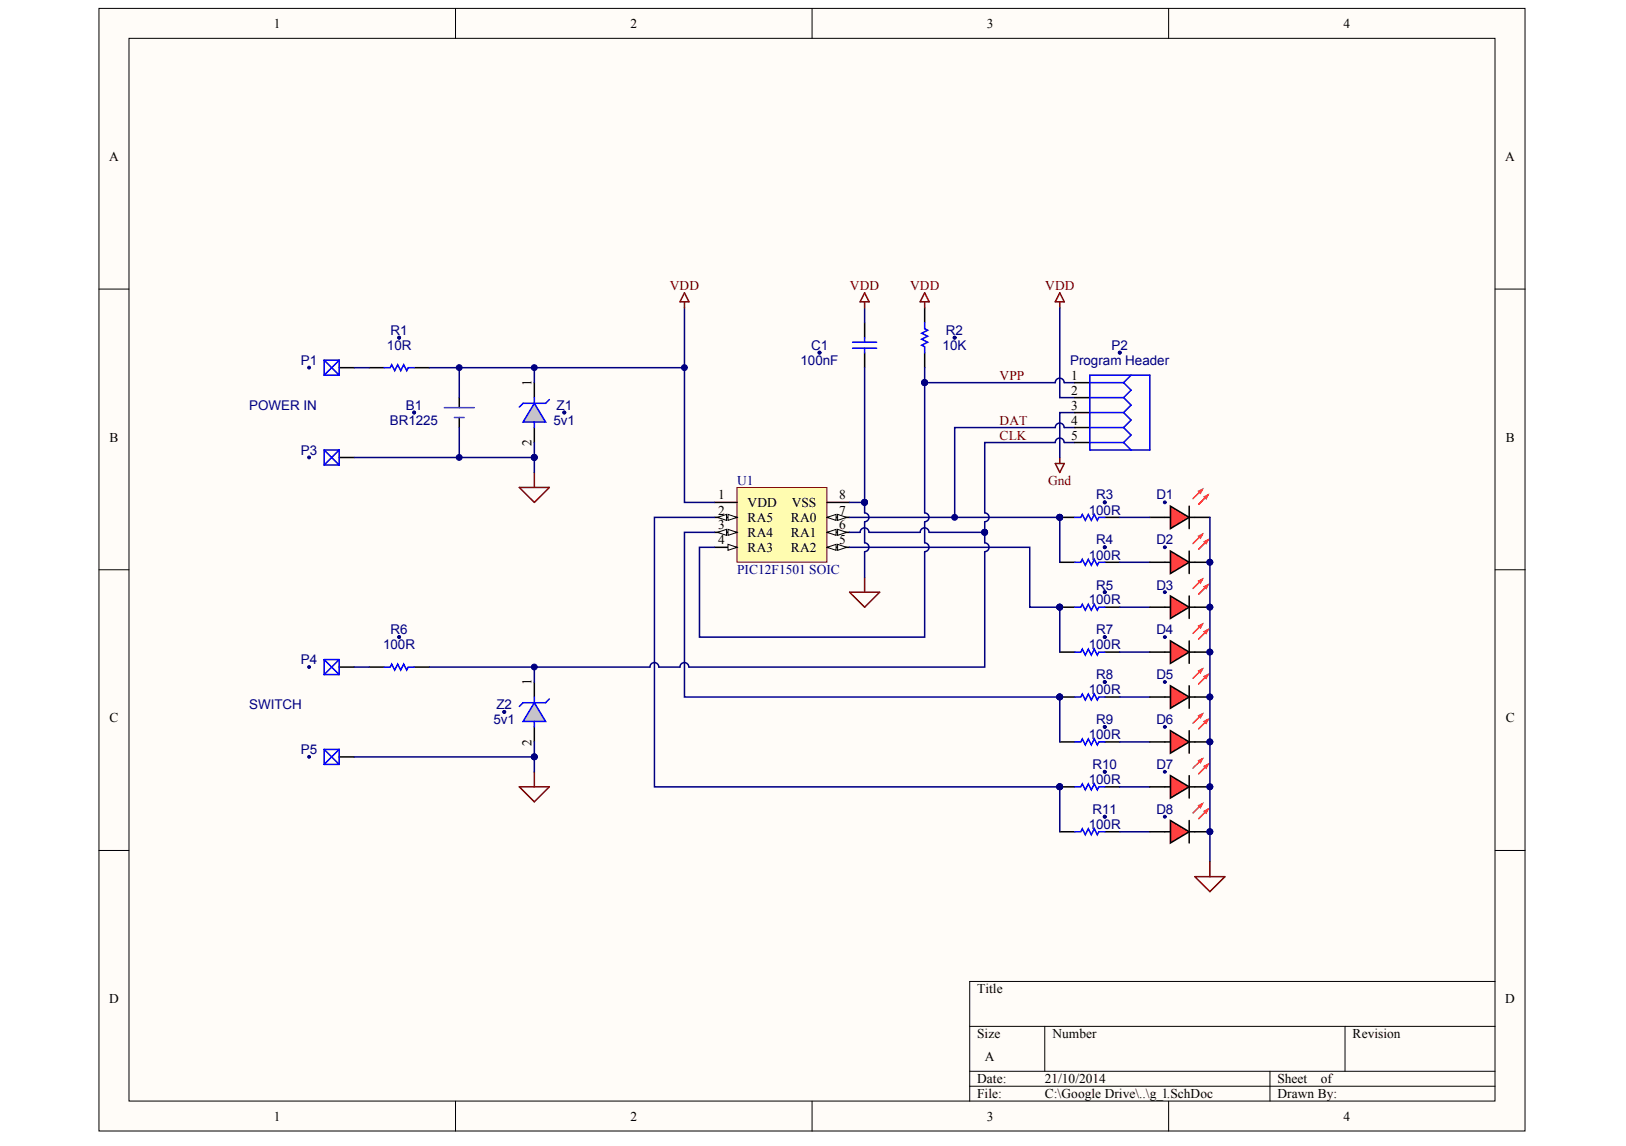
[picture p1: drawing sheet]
# Altium project g_l.PrjPcb
1 sheet, 29 parts. Net scope: global (net labels, ports and power ports of the same name join across sheets).
Board file: g_l.PcbDoc

## Sheet g_l.SchDoc
size A

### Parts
B1  BR1225  [BHSD 1225 SM]
C1  100nF  [CAPC0603(1608)100_N]
D1  Side View  [LED Side Minimum]  (value not drawn)
D2  Side View  [LED Side Minimum]  (value not drawn)
D3  Side View  [LED Side Minimum]  (value not drawn)
D4  Side View  [LED Side Minimum]  (value not drawn)
D5  Side View  [LED Side Minimum]  (value not drawn)
D6  Side View  [LED Side Minimum]  (value not drawn)
D7  Side View  [LED Side Minimum]  (value not drawn)
D8  Side View  [LED Side Minimum]  (value not drawn)
P1  HOLE35-70-22GA  [HOLE35-70-22GA]  (value not drawn)
P2  Program Header  [ProgHeader]
P3  HOLE35-70-22GA  [HOLE35-70-22GA]  (value not drawn)
P4  HOLE35-70-22GA  [HOLE35-70-22GA]  (value not drawn)
P5  HOLE35-70-22GA  [HOLE35-70-22GA]  (value not drawn)
R1  10R  [RESC0603(1608)_N]
R2  10K  [RESC0603(1608)_N]
R3  100R  [RESC0603(1608)_N]
R4  100R  [RESC0603(1608)_N]
R5  100R  [RESC0603(1608)_N]
R6  100R  [RESC0603(1608)_N]
R7  100R  [RESC0603(1608)_N]
R8  100R  [RESC0603(1608)_N]
R9  100R  [RESC0603(1608)_N]
R10  100R  [RESC0603(1608)_N]
R11  100R  [RESC0603(1608)_N]
U1  PIC12F1501 SOIC  [MICROCHIP SOIC 8 Narrow]
Z1  5v1  [MM3Z]
Z2  5v1  [MM3Z]

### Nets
GND: B1.2(-) C1.1 D1.1(Cathode) D2.1(Cathode) D3.1(Cathode) D4.1(Cathode) D5.1(Cathode) D6.1(Cathode) D7.1(Cathode) D8.1(Cathode) P2.3 P3.1 P5.1 U1.8(VSS) Z1.2 Z2.2
VDD: B1.1(+) C1.2 P2.2 R1.2 R2.1 U1.1(VDD) Z1.1
CLK: P2.5 R6.2 U1.6(RA1) Z2.1
DAT: P2.4 R3.1 R4.1 U1.7(RA0)
VPP: P2.1 R2.2 U1.4(RA3)
NetD1_2: D1.2(Anode) R3.2
NetD2_2: D2.2(Anode) R4.2
NetD3_2: D3.2(Anode) R5.2
NetD4_2: D4.2(Anode) R7.2
NetD5_2: D5.2(Anode) R8.2
NetD6_2: D6.2(Anode) R9.2
NetD7_2: D7.2(Anode) R10.2
NetD8_2: D8.2(Anode) R11.2
NetP1_1: P1.1 R1.1
NetP4_1: P4.1 R6.1
NetR5_1: R5.1 R7.1 U1.5(RA2)
NetR8_1: R8.1 R9.1 U1.3(RA4)
NetR10_1: R10.1 R11.1 U1.2(RA5)

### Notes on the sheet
- POWER IN
- SWITCH
